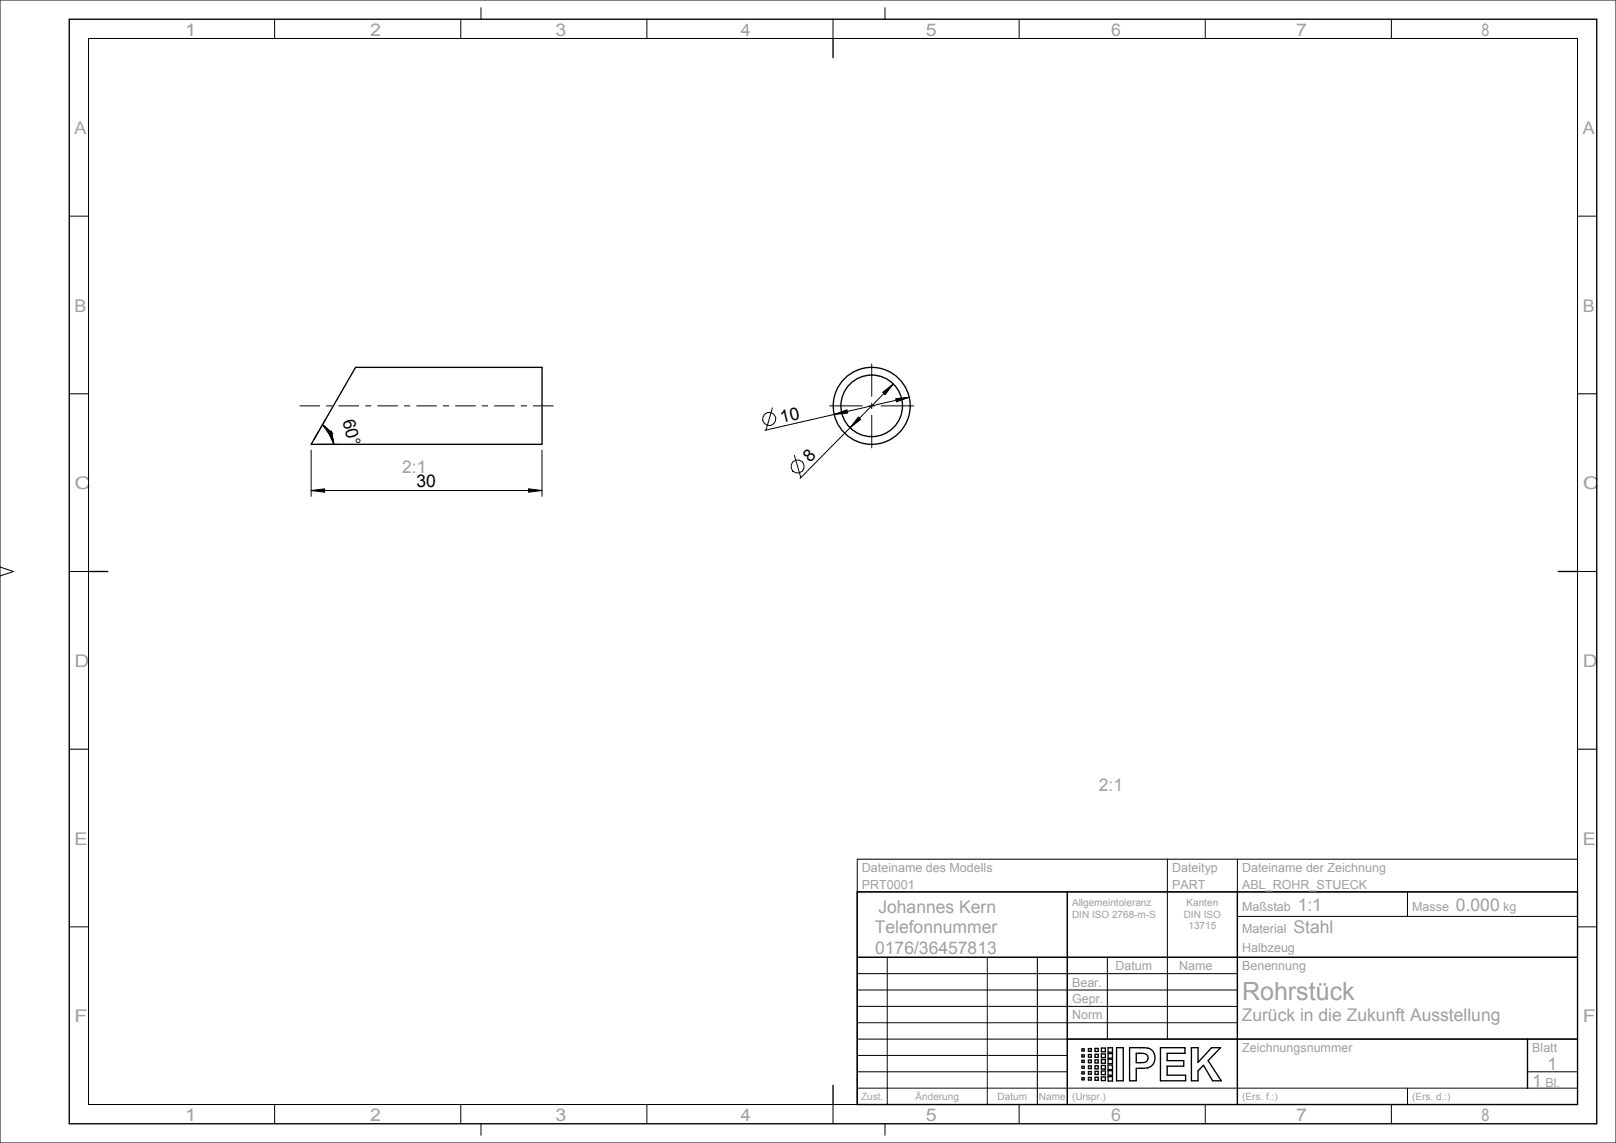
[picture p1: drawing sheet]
<svg xmlns="http://www.w3.org/2000/svg" width="420mm" height="297mm" viewBox="0 0 420 297" stroke-linecap="round" stroke-linejoin="round" font-family="sans-serif">
<g fill="none" stroke="#000" stroke-width=".35">
<path d="M18 5h397v287h-397zM216.5 10v5M23 148.5h5M405 148.5h5M222.8 231.8h187.2v55.2h-187.2zM277.4 231.8v55.2M321.6 231.8v55.2M222.8 248.8h187.2M277.4 270h132.6M281.2 278.5h.6v.5h-.6zM281.2 277.1h.6v.5h-.6zM281.2 275.5h.6v.6h-.6z"/>
<path d="M281.2 274.1h.6v.5h-.6zM281.2 272.6h.6v.5h-.6zM282.9 280h.7v.6h-.7zM282.9 278.4h.7v.7h-.7zM282.9 277h.7v.7h-.7zM282.9 275.4h.7v.7h-.7zM282.9 274h.7v.7h-.7zM282.9 272.5h.7v.7h-.7zM284.6 279.9h.8v.8h-.8zM284.6 278.4h.8v.8h-.8zM284.6 276.9h.8v.8h-.8zM284.6 275.4h.8v.8h-.8z"/>
<path d="M284.6 274h.8v.8h-.8zM284.6 272.4h.8v.8h-.8zM286.3 279.8h1v1h-1zM286.3 278.3h1v.9h-1zM286.3 276.8h1v1h-1zM286.3 275.3h1v1h-1zM286.3 273.9h1v.9h-1zM286.3 272.3h1v1h-1zM288 279.7h1.1v1.2h-1.1zM288 278.2h1.1v1.2h-1.1zM288 276.8h1.1v1.1h-1.1zM288 275.2h1.1v1.2h-1.1z"/>
<path d="M288 273.8h1.1v1.2h-1.1zM288 272.2h1.1v1.2h-1.1zM290.2 272.2h1.7v8.6h-1.7zM293.6 272.2l4.8 .2 1.1 .7 .6 1.1-.1 1.6-.9 1.3-1.1 .4-2.7 .1v3.2h-1.7zM295.3 273.7h1.8l.8 .2 .4 .7-.1 1-.8 .5h-2.1zM301.6 272.2h6.4v1.5h-4.7v1.9h4.4v1.4h-4.4v2.4h4.8v1.4h-6.5zM309.6 272.2h1.8v3.9l3.5-3.9h2.3l-3.2 3.4 3.4 5.2h-2.2l-2.4-4-1.4 1.4v2.6h-1.8zM397 270v12.8M216.5 282v5M281.2 280.1h.6v.5h-.6z"/>
</g>
<g fill="none" stroke="#000" stroke-width=".26">
<path d="M0 0h420v297h-420zM23 10h387v277h-387zM71.4 5v5M119.8 5v5M125 2v3M168.1 5v5M216.5 5v5M230 2v3M264.9 5v5M313.3 5v5M361.6 5v5M18 56.2h5"/>
<path d="M410 56.2h5M18 102.3h5M410 102.3h5M0 147.3l3.5 1.2-3.5 1.2M18 148.5h5M410 148.5h5M18 194.7h5M410 194.7h5M222.8 231.8h187.2M277.4 231.8v55.2M303.4 223.3v46.7M321.6 238.1h88.4"/>
<path d="M321.6 223.3v63.7M365.8 231.8v6.3M410 223.3h-187.2v63.7M18 240.8h5M222.8 248.8h187.2M222.8 253h98.8M222.8 257.3h98.8M230.6 248.8v38.2M256.6 248.8v38.2M269.6 248.8v38.2M287.8 248.8v21.2M410 240.8h5"/>
<path d="M222.8 261.5h98.8M222.8 265.8h98.8M222.8 270h187.2M222.8 274.3h54.6M222.8 278.5h54.6M397 278.5h13M397 270v12.8M71.4 287v5M119.8 287v5M125 292v3M168.1 287v5M216.5 287v5"/>
<path d="M222.8 282.8h187.2M230 292v3M264.9 287v5M313.3 287v5M361.6 287v5M365.8 282.8v4.2"/>
</g>
<!-- layer: 02_ALL_AXES -->
<g fill="none" stroke="#000" stroke-width=".26">
<path d="M226.6 94.5v8.6M77.9 105.5h5.3M84.8 105.5h1.6M88 105.5h5.3M94.9 105.5h1.6M98.1 105.5h5.3M105 105.5h1.6M108.2 105.5h5.3M115.1 105.5h1.6M118.3 105.5h5.3M125.2 105.5h1.6M128.4 105.5h5.4"/>
<path d="M135.4 105.5h1.5M138.5 105.5h5.4M215.6 105.5h8.6M225.8 105.5h1.6M226.6 104.7v1.6M226.6 107.9v8.6M229 105.5h8.6"/>
</g>
<path d="M140.9 95.5v20" fill="none" stroke="#000" stroke-width=".35"/>
<!-- layer: 20_ALL_FEATURES -->
<g fill="none" stroke="#000" stroke-width=".35">
<path d="M140.9 95.5h-48.5l-11.5 20h60"/>
<circle cx="226.6" cy="105.5" r="10"/>
<circle cx="226.6" cy="105.5" r="8"/>
</g>
<!-- layer: 51_ALL_DIMS -->
<path d="M229.4 101.9l2.8-2.1-2.2 2.8zM83.8 110.4l2.7 2.2-.6 .6zM85.3 112.2l.8-.2 .6 3.5zM216.8 107.7l3.3-1.2 .2 .8zM223.1 108.4l.6 .6-2.8 2.1zM232.8 103.6l3.5-.4-3.3 1.2zM80.9 127.5l3.5-.5v.9zM137.4 127l3.5 .5-3.5 .4z" fill="#000"/>
<g fill="none" stroke="#000" stroke-width=".26">
<path d="M232.2 99.8l-24.3 24.5M80.9 117v12M82.4 115.5h5.8M83.8 110.4l2.7 2.2-.6 .6zM83.8 110.4a5.9 5.9 0 0 1 2.9 5.1M84.6 109.1l-3 5.1M85.3 112.2l.8-.2 .6 3.5zM140.9 117v12M200.8 106l-1.7 5.7M206.5 118.3l1.6 5.8M216.8 107.7l3.3-1.2 .2 .8zM223.1 108.4l.6 .6-2.8 2.1z"/>
<path d="M229.4 101.9l2.8-2.1-2.2 2.8zM232.8 103.6l3.5-.4-3.3 1.2zM236.3 103.2l-37.5 8.6M80.9 127.5l3.5-.5v.9zM80.9 127.5h60M137.4 127l3.5 .5-3.5 .4z"/>
<circle cx="199.9" cy="108.9" r="1.72"/>
<circle cx="207.3" cy="121.2" r="1.72"/>
</g>
<text font-size="6.5" fill="#9f9f9f" x="322.8" y="259.8">Rohrstück</text>
<g font-size="4.6">
<text x="203.2" y="109.9" transform="rotate(-13 203.2 109.9)">10</text>
<text x="210.6" y="120.4" transform="rotate(-45 210.6 120.4)">8</text>
<text x="108.2" y="126.6">30</text>
</g>
<g font-size="4.6" fill="#9f9f9f">
<text x="104.5" y="122.8">2:1</text>
<text x="285.6" y="205.6">2:1</text>
<text x="228.3" y="237.3">Johannes Kern</text>
<text x="337.3" y="236.7">1:1</text>
<text x="378.4" y="236.7">0.000</text>
<text x="227.3" y="242.5">Telefonnummer</text>
<text x="336.2" y="242.5">Stahl</text>
<text x="227.5" y="247.8">0176/36457813</text>
<text x="322.7" y="265.4">Zurück in die Zukunft Ausstellung</text>
<text x="402.2" y="278.1">1</text>
<text x="398.2" y="282.4">1</text>
</g>
<g font-size="4.5" fill="#9f9f9f">
<text x="48.1" y="9.2">1</text>
<text x="96.2" y="9.2">2</text>
<text x="144.4" y="9.2">3</text>
<text x="192.5" y="9.2">4</text>
<text x="240.6" y="9.2">5</text>
<text x="288.8" y="9.2">6</text>
<text x="336.9" y="9.2">7</text>
<text x="385" y="9.2">8</text>
<text x="19.4" y="34.8">A</text>
<text x="411.4" y="34.8">A</text>
<text x="19.4" y="81">B</text>
<text x="411.4" y="81">B</text>
<text x="19.4" y="127.2">C</text>
<text x="411.4" y="127.2">C</text>
<text x="19.4" y="173.3">D</text>
<text x="411.4" y="173.3">D</text>
<text x="19.4" y="219.5">E</text>
<text x="411.4" y="219.5">E</text>
<text x="19.4" y="265.7">F</text>
<text x="411.4" y="265.7">F</text>
<text x="48.1" y="291.2">1</text>
<text x="96.2" y="291.2">2</text>
<text x="144.4" y="291.2">3</text>
<text x="192.5" y="291.2">4</text>
<text x="240.6" y="291.2">5</text>
<text x="288.8" y="291.2">6</text>
<text x="336.9" y="291.2">7</text>
<text x="385" y="291.2">8</text>
</g>
<text font-size="4.5" x="89" y="109.3" transform="rotate(76 89 109.3)">60°</text>
<g font-size="3.3" fill="#9f9f9f">
<text x="224" y="226.6">Dateiname des Modells</text>
<text x="304.6" y="226.6">Dateityp</text>
<text x="322.8" y="226.6">Dateiname der Zeichnung</text>
<text x="224" y="230.9">PRT0001</text>
<text x="304.6" y="230.9">PART</text>
<text x="322.8" y="230.9">ABL_ROHR_STUECK</text>
<text x="322.8" y="236.7">Maßstab</text>
<text x="367" y="236.7">Masse</text>
<text x="390.7" y="236.7">kg</text>
<text x="322.8" y="242.5">Material</text>
<text x="322.8" y="247.3">Halbzeug</text>
<text x="278.6" y="256.4">Bear.</text>
<text x="289.9" y="252.1">Datum</text>
<text x="306.4" y="252.1">Name</text>
<text x="322.8" y="252.1">Benennung</text>
<text x="278.6" y="260.6">Gepr.</text>
<text x="278.6" y="264.9">Norm</text>
<text x="322.8" y="273.4">Zeichnungsnummer</text>
<text x="398.2" y="273.4">Blatt</text>
<text x="401.7" y="282.4">Bl.</text>
</g>
<g font-size="2.6" fill="#9f9f9f">
<text x="278.6" y="235.5">Allgemeintoleranz</text>
<text x="278.6" y="238.5">DIN ISO 2768-m-S</text>
<text x="307.7" y="238.5">DIN ISO</text>
<text x="308.4" y="235.5">Kanten</text>
<text x="308.9" y="241.5">13715</text>
<text x="223.8" y="285.9">Zust.</text>
<text x="238" y="285.9">Änderung</text>
<text x="259.3" y="285.9">Datum</text>
<text x="270" y="285.9">Name</text>
<text x="278.6" y="285.9">(Urspr.)</text>
<text x="322.8" y="285.9">(Ers. f.:)</text>
<text x="367" y="285.9">(Ers. d.:)</text>
</g>
</svg>
